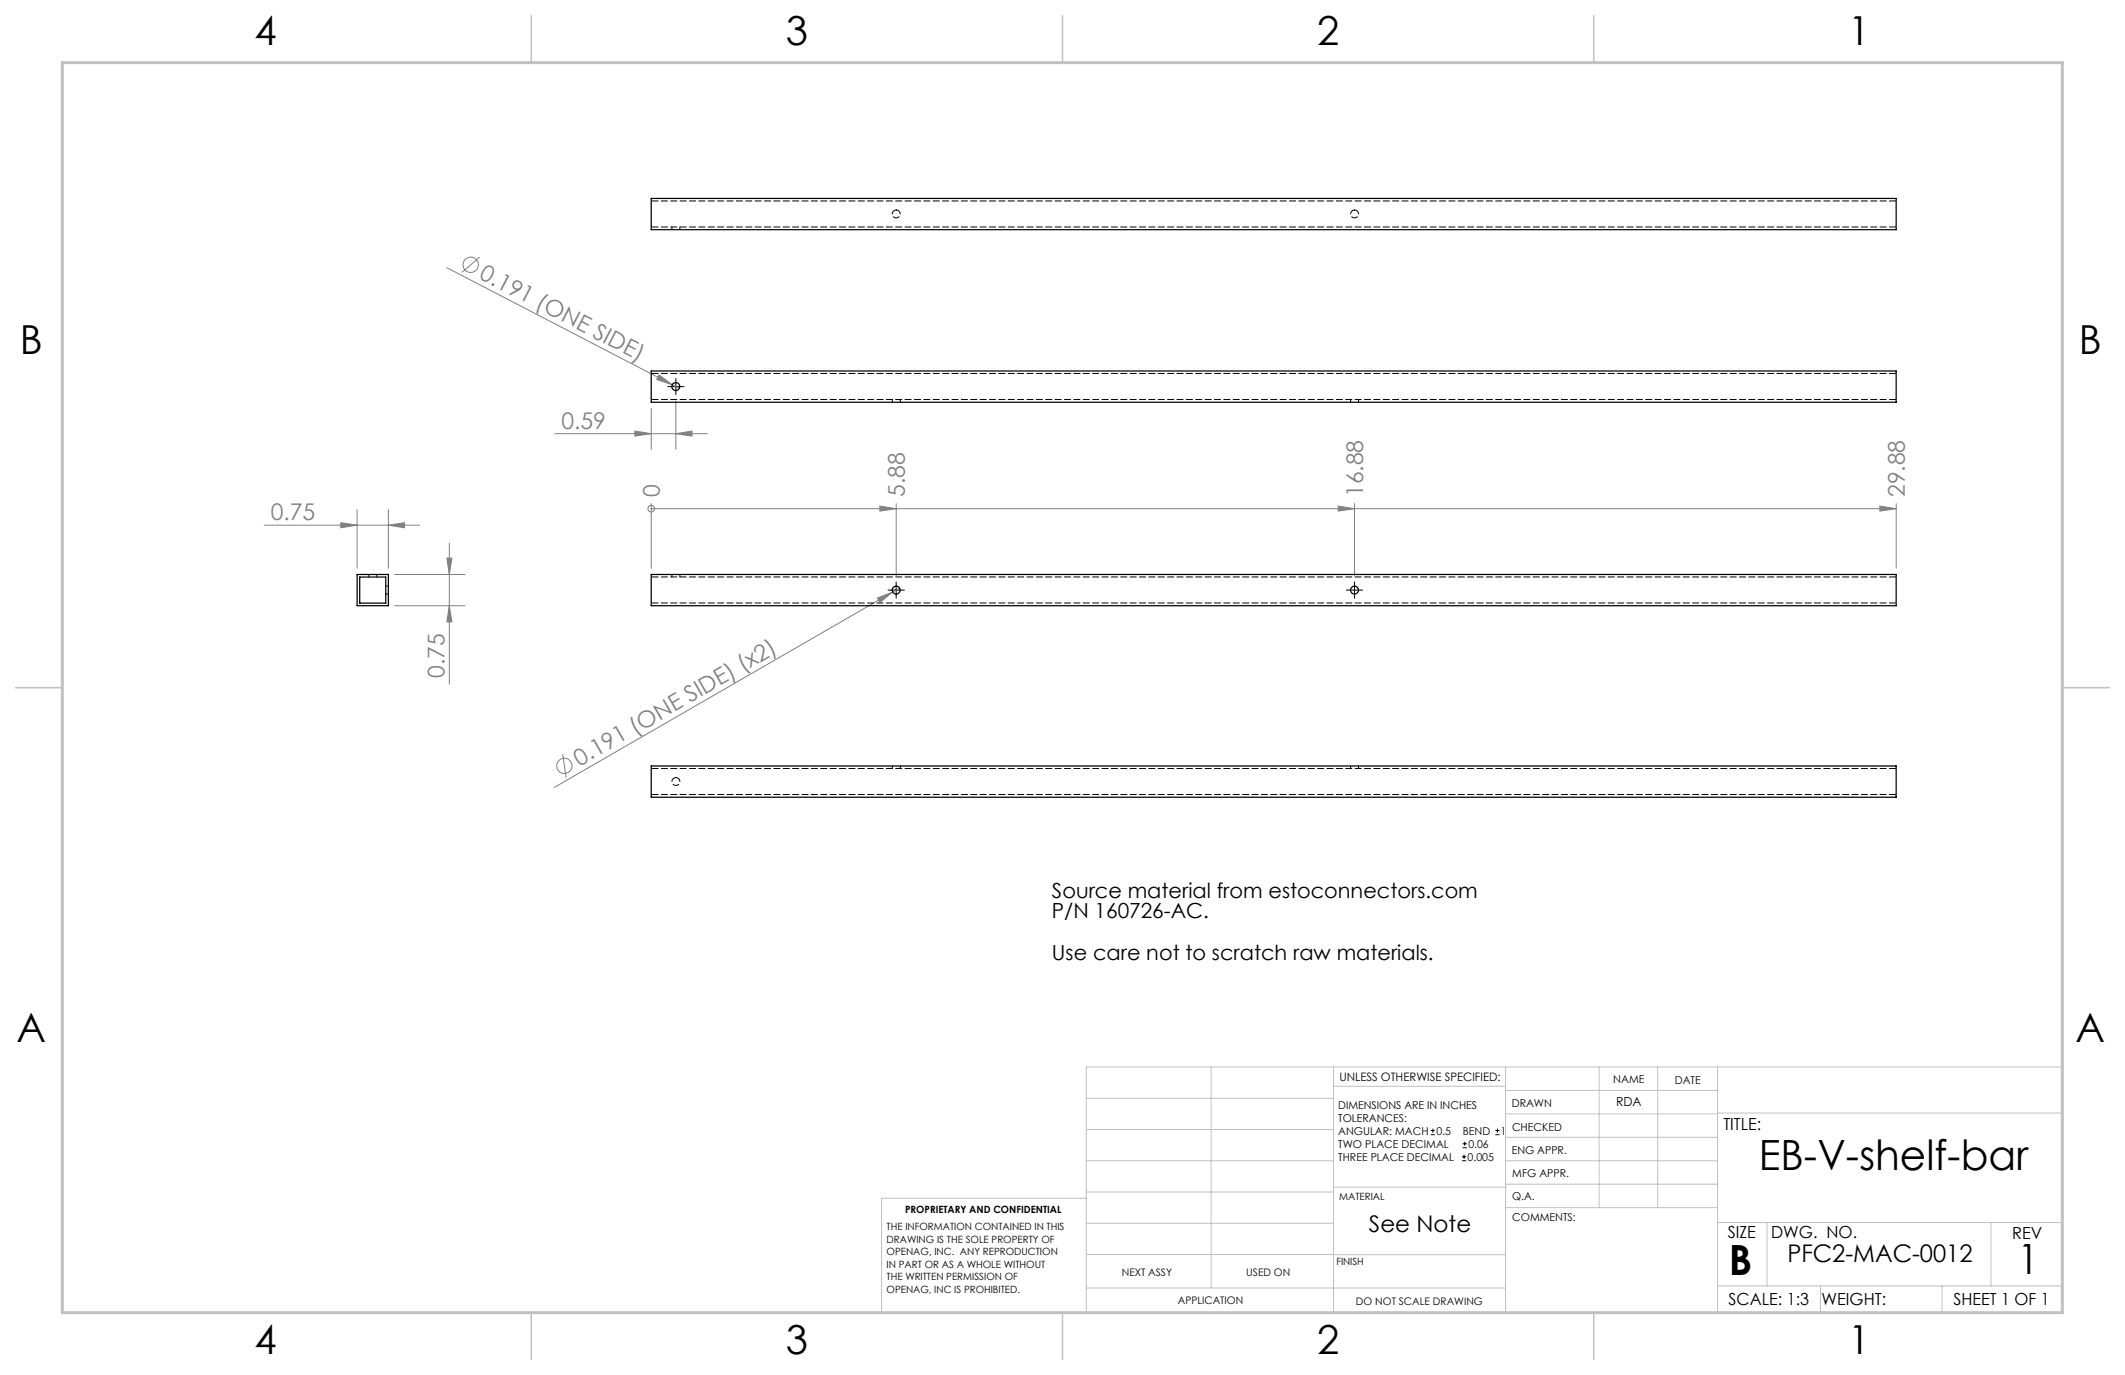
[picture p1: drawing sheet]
<svg xmlns="http://www.w3.org/2000/svg" width="432mm" height="279mm" viewBox="0 0 432 279" stroke-linecap="round" stroke-linejoin="round" font-family="sans-serif">
<g fill="none" stroke="#808080" stroke-width=".2">
<path d="M90.8 54.4l45.8 23.8M97.5 52.2l-3.7 3.2M133.9 76.2l2.7 2-3.1-1.1zM136.6 78.2l1.4 .7M112.8 88.1h30.9M129 87.6l3.3 .5-3.3 .5zM132.3 83v8.3M137.3 88.1l3.3-.5v1zM137.3 81.5v9.8M53.7 106.7h31.6M69.3 106.2l3.3 .5-3.3 .5zM72.6 103.5v12"/>
<path d="M78.9 106.7l3.3-.5v1zM78.9 103.5v12M80.2 116.7h14.3M90.8 113.4h1l-.5 3.3zM91.3 110.4v28.6M132.3 103.4h.1M132.3 102.3v13.2M132.3 103.4h253M178.8 102.8l3.3 .6-3.3 .5zM182.1 102.3v14.7M182.8 119.5l-1.4 .8M271.9 102.8l3.3 .6-3.3 .5z"/>
<path d="M275.2 102.3v14.7M382 102.8l3.3 .6-3.3 .5zM385.3 102.3v13.2M80.2 123.1h14.3M91.3 123.1l.5 3.3h-1zM178.3 121.5l3.1-1.2-2.6 2.1zM181.4 120.3l-68.8 39.7M114.3 153.2l.7 4.8"/>
<circle cx="95.6" cy="53.8" r="1.55"/>
<circle cx="132.3" cy="103.4" r=".69"/>
<circle cx="114.7" cy="155.6" r="1.55"/>
</g>
<g fill="none" stroke="#000" stroke-width=".2">
<path d="M135.7 78.6h3.3M137.3 76.9v3.3M180.4 119.9h3.4M182.1 118.3v3.3M273.6 119.9h3.3M275.2 118.3v3.3M290.7 230.6h.8M290.7 229.7h.8M291.1 229.3v.9M297.1 235.9h.8M297.1 235.1h.8M297.2 233.2h.9"/>
<path d="M297.2 232.4h.9M297.5 234.6v.9M297.6 232v.8M303.8 230.6h.9M303.8 229.7h.9M304.3 229.3v.9"/>
</g>
<g fill="none" stroke="#c0c0c0" stroke-width=".2">
<path d="M246.1 216.8v44.9M271 216.8v49.9M305.9 216.8v49.9M324.9 216.8v28.6M336.8 216.8v28.6M349 216.8v49.9M220.7 235.9h50.3M220.7 229.5h50.3M220.7 223.2h50.3M271 220.7h34.9M305.9 231.1h43.1M305.9 226.3h43.1"/>
<path d="M305.9 221.6h43.1M305.9 235.9h43.1M349 226.2h70.1M220.7 243.5h-41.6v23.2h240v-49.9h-198.4v49.9M220.7 248.6h50.3M220.7 242.2h50.3M220.7 254.9h50.3M271 255h34.9M271 241.2h35M305.9 240.6h43.1M306 245.4h43M349 248.4h70.1"/>
<path d="M359.1 248.4v12.9M404.6 248.4v12.9M220.7 261.7h85.2M349 261.3h70.1M369.9 261.3v5.4M394.6 261.3v5.4"/>
</g>
<path d="M107.9 3.2v9.5M215.9 3.2v9.5M323.8 3.2v9.5M3.1 139.7h9.6M419.1 139.7h9.5M107.9 266.7v9.6M215.9 266.7v9.6M323.8 266.7v9.6" fill="none" stroke="#c0c0c0" stroke-width=".3"/>
<path d="M12.7 12.7h406.4v254h-406.4z" fill="none" stroke="#c0c0c0" stroke-width=".6"/>
<g fill="#808080">
<path d="M133.9 76.2l2.7 2-3.1-1.1z"/>
<path d="M178.3 121.5l3.1-1.2-2.6 2.1z"/>
<path d="M178.8 102.8l3.3 .6-3.3 .5zM271.9 102.8l3.3 .6-3.3 .5zM382 102.8l3.3 .6-3.3 .5z"/>
<path d="M78.9 106.7l3.3-.5v1zM69.3 106.2l3.3 .5-3.3 .5z"/>
<path d="M91.3 123.1l.5 3.3h-1zM90.8 113.4h1l-.5 3.3z"/>
<path d="M129 87.6l3.3 .5-3.3 .5zM137.3 88.1l3.3-.5v1z"/>
</g>
<g fill="none" stroke="#000" stroke-width=".25">
<path d="M132.3 40.3h253v6.4h-253zM132.3 75.4h253v6.3h-253zM72.6 116.7h6.3v6.4h-6.3zM73.1 117.3h5.3v5.3h-5.3zM132.3 116.7h253v6.4h-253zM132.3 155.6h253v6.4h-253z"/>
<circle cx="137.3" cy="78.6" r=".81"/>
<circle cx="182.1" cy="119.9" r=".81"/>
<circle cx="275.2" cy="119.9" r=".81"/>
</g>
<path d="M132.3 40.8h253M132.3 46.1h253M132.3 75.9h253M132.3 81.2h253M132.3 117.2h253M132.3 122.5h253M132.3 156.2h253M132.3 161.4h253" fill="none" stroke="#000" stroke-width=".2" stroke-dasharray="1.3 .6" stroke-dashoffset="-.1"/>
<g fill="none" stroke="#000" stroke-width=".2" stroke-dasharray="1.3 .6">
<path d="M136.5 46.1v.6M138.2 46.7v-.6M182.1 42.7a.81 .81 0 0 1 .8 1.1 .81 .81 0 0 1-1.4 .2 .81 .81 0 0 1 .3-1.3h.3M275.3 42.7a.81 .81 0 0 1 .7 1.1 .81 .81 0 0 1-1.3 .2 .81 .81 0 0 1 .2-1.3h.4M181.3 81.2v.5M182.9 81.7v-.5M274.4 81.2v.5M276.1 81.7v-.5M74.9 116.7v.5M76.6 117.2v-.5M78.9 119.1h-.5M136.5 116.7v.5"/>
<path d="M138.2 117.2v-.5M78.4 120.7h.5M137.3 158a.81 .81 0 0 1 .8 1.1 .81 .81 0 0 1-1.3 .3 .81 .81 0 0 1 .2-1.3l.3-.1M181.3 155.6v.6M182.9 156.2v-.6M274.4 155.6v.6M276.1 156.2v-.6"/>
</g>
<g font-size="8.5">
<text x="357.4" y="237.7">EB-V-shelf-bar</text>
<text x="351.3" y="259">B</text>
<text x="410" y="258.9">1</text>
</g>
<g font-size="8.1">
<text x="51.7" y="9.1">4</text>
<text x="159.7" y="9.1">3</text>
<text x="267.6" y="9.1">2</text>
<text x="375.6" y="9.1">1</text>
<text x="4" y="72">B</text>
<text x="422.4" y="72">B</text>
<text x="3.3" y="211.7">A</text>
<text x="421.7" y="211.7">A</text>
<text x="51.7" y="275.2">4</text>
<text x="159.7" y="275.2">3</text>
<text x="267.6" y="275.2">2</text>
<text x="375.6" y="275.2">1</text>
</g>
<text font-size="4.9" x="363.2" y="256.5">PFC2-MAC-0012</text>
<g font-size="4.7" fill="#808080">
<text x="97.2" y="56.5" transform="rotate(27 97.2 56.5)">0.191 (ONE SIDE)</text>
<text x="114.1" y="87.1">0.59</text>
<text x="134.1" y="101" transform="rotate(-90 134.1 101)">0</text>
<text x="183.9" y="101" transform="rotate(-90 183.9 101)">5.88</text>
<text x="277" y="101" transform="rotate(-90 277 101)">16.88</text>
<text x="387.1" y="101" transform="rotate(-90 387.1 101)">29.88</text>
<text x="55" y="105.7">0.75</text>
<text x="90.3" y="137.7" transform="rotate(-90 90.3 137.7)">0.75</text>
<text x="117.8" y="155.8" transform="rotate(-30 117.8 155.8)">0.191 (ONE SIDE) (x2)</text>
</g>
<text font-size="4.7" x="278.2" y="250.3">See Note</text>
<g font-size="4.2">
<text x="213.8" y="182.5">Source material from estoconnectors.com</text>
<text x="213.8" y="186.6">P/N 160726-AC.</text>
<text x="213.8" y="195">Use care not to scratch raw materials.</text>
</g>
<g font-size="3.4">
<text x="350.2" y="229.5">TITLE:</text>
<text x="351.1" y="251.6">SIZE</text>
<text x="359.9" y="251.6">DWG. NO.</text>
<text x="408.9" y="251.7">REV</text>
<text x="351.2" y="265.2">SCALE: 1:3</text>
<text x="370.1" y="265.3">WEIGHT:</text>
<text x="396.9" y="265.2">SHEET 1 OF 1</text>
</g>
<text font-size="2.5" x="328.4" y="224.8">RDA</text>
<text font-size="2.4" x="272.2" y="219.7">UNLESS OTHERWISE SPECIFIED:</text>
<g font-size="2.2">
<text x="327.8" y="220.1">NAME</text>
<text x="340.3" y="220.2">DATE</text>
<text x="271.9" y="225.3">DIMENSIONS ARE IN INCHES</text>
<text x="271.9" y="227.9">TOLERANCES:</text>
<text x="307.2" y="224.9">DRAWN</text>
<text x="271.9" y="233.2">TWO PLACE DECIMAL</text>
<text x="271.9" y="230.6">ANGULAR: MACH</text>
<text x="291.9" y="230.6">0.5</text>
<text x="297.2" y="230.6">BEND</text>
<text x="298.4" y="233.2">0.06</text>
<text x="305" y="230.6">1</text>
<text x="307.3" y="229.8">CHECKED</text>
<text x="271.9" y="235.9">THREE PLACE DECIMAL</text>
<text x="298.2" y="235.9">0.005</text>
<text x="307.2" y="234.5">ENG APPR.</text>
<text x="307.3" y="239.2">MFG APPR.</text>
<text x="307.3" y="243.9">Q.A.</text>
<text x="307.3" y="248.1">COMMENTS:</text>
</g>
<g font-size="2.1">
<text x="227.9" y="259.2">NEXT ASSY</text>
<text x="253.3" y="259.2">USED ON</text>
<text x="239.3" y="265">APPLICATION</text>
<text x="275.5" y="265.1">DO NOT SCALE DRAWING</text>
</g>
<g font-size="2">
<text x="272.1" y="243.9">MATERIAL</text>
<text x="180.2" y="250">THE INFORMATION CONTAINED IN THIS</text>
<text x="183.9" y="246.4">PROPRIETARY AND CONFIDENTIAL</text>
<text x="180.2" y="252.5">DRAWING IS THE SOLE PROPERTY OF</text>
<text x="180.2" y="255.1">OPENAG, INC. ANY REPRODUCTION</text>
<text x="180.2" y="257.6">IN PART OR AS A WHOLE WITHOUT</text>
<text x="271.5" y="257">FINISH</text>
<text x="180.2" y="260.1">THE WRITTEN PERMISSION OF</text>
<text x="180.2" y="262.6">OPENAG, INC IS PROHIBITED.</text>
</g>
</svg>
